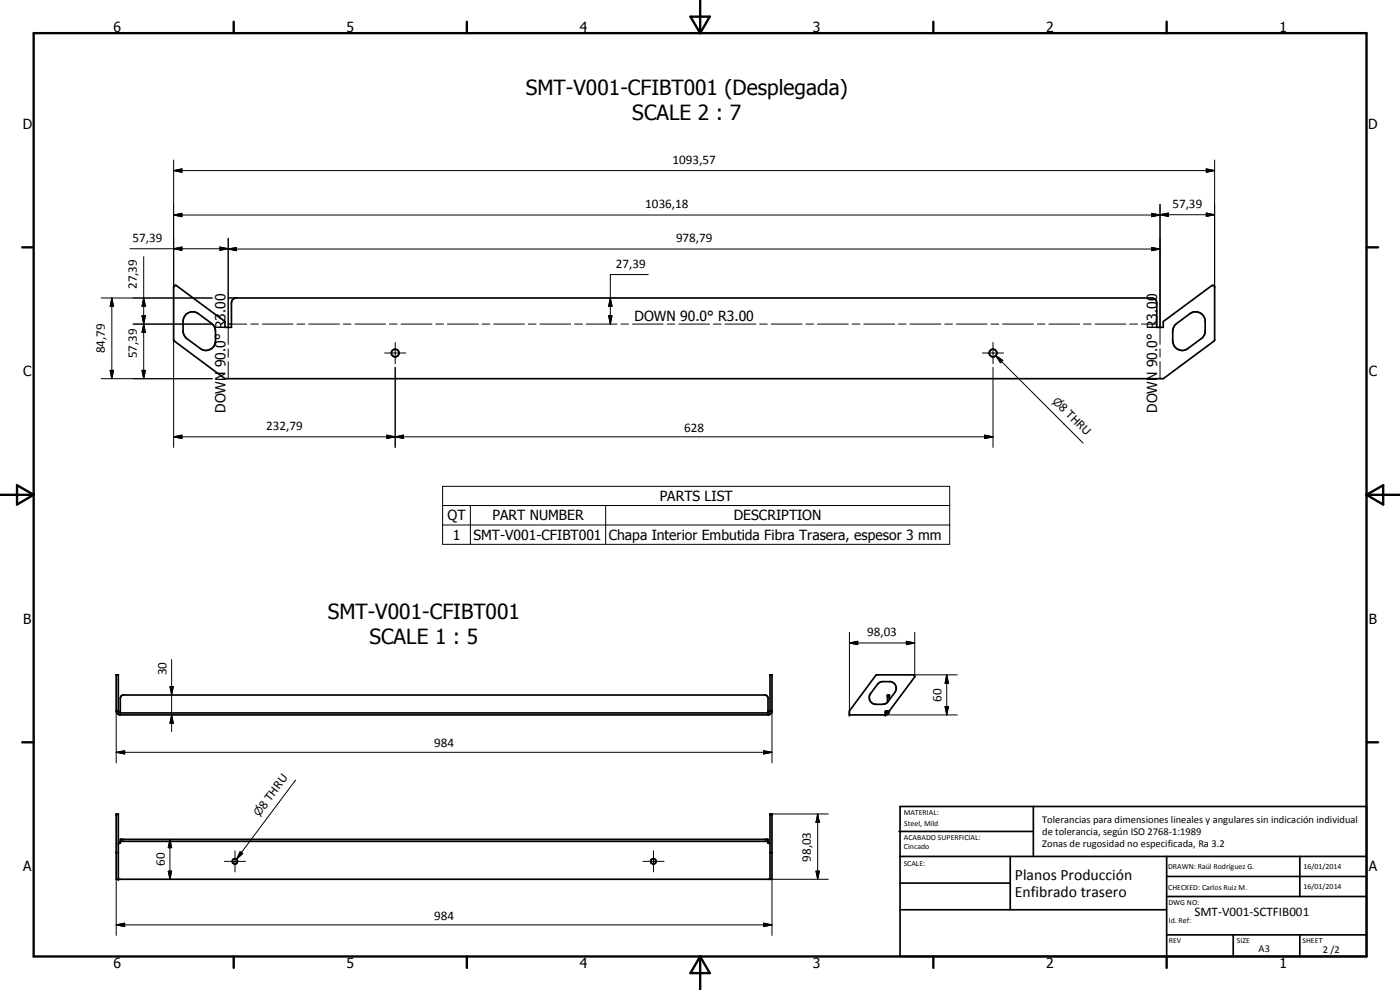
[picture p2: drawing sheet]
<svg xmlns="http://www.w3.org/2000/svg" width="420mm" height="297mm" viewBox="0 0 420 297" stroke-linecap="round" stroke-linejoin="round" font-family="sans-serif">
<g fill="none" stroke="#000" stroke-width=".51">
<path d="M52.2 85.9l.3-.3 .5 .1 14.5 10.8v1.7h2v-7.4a1.45 1.45 0 0 1 1.4-1.4h274.8a1.45 1.45 0 0 1 1.5 1.4v7.4h1.9v-1.7l14.5-10.8 .5-.1 .4 .4v16.1l-15.4 11.5h-281.6l-15.4-11.5zM55.9 94.3a2.93 2.93 0 0 1 3.6-.2l4 3a2.8 2.8 0 0 1 1.2 2.3v2.9a2.84 2.84 0 0 1-1.6 2.6 2.84 2.84 0 0 1-3-.3l-4.3-3.2-.6-.9-.3-1.2v-2.9l.3-1.2zM352.6 97.6l4.5-3.5a2.86 2.86 0 0 1 3-.3 2.86 2.86 0 0 1 1.6 2.6l-.1 3.7-.5 1-4.6 3.5a2.86 2.86 0 0 1-3 .2 2.86 2.86 0 0 1-1.6-2.5l.1-3.3zM34.9 213.3a1.27 1.27 0 0 0 .9 1.2h195l.9-.9v-11.1h-.6v10.8M34.9 213.3v-10.8h.6v11l.6 .4M34.9 213.3h.6M36.1 213.9v-4.4l.2-.6 .6-.4h192.8l.4 .2 .4 .8v4.4M36.1 213.9h194.4M231.1 213.3h.6M231.1 213.3l-.6 .6M262.8 202.7l.3-.2h11l.4 .5-8.2 11.4-11.4 .1v-1.2zM263.3 205.3l1.3-.8h2.7a2.02 2.02 0 0 1 1.3 3.2l-2.5 3.2a4.8 4.8 0 0 1-3.2 .4 2 2 0 0 1-1.8-1.1 2 2 0 0 1 .2-2.1z"/>
<path d="M266.3 213.3l-.2 .5-.4 .1M266.9 209.9v-1.4h-.6v2.2M266.9 213.3h-1.2v1.2M35.5 253h.6v-1.2h194.4v1.2h.6M36.1 252.4h194.4M269.8 249.5h40.3M270.1 242h140v45h-140zM270.1 257h140M303.2 257v16M310.1 242v15M350.1 257v30M390.1 257v12"/>
<path d="M35.5 263.8v-19.6h-.6v19.6h196.8v-19.6h-.6v19.6M270.1 265h33.1M270.1 273h80M350.1 269h60M350.1 263h60M350.1 280.5h60M370.1 280.5v6.5M390.1 280.5v6.5"/>
<circle cx="118.6" cy="105.9" r="1.15"/>
<circle cx="298" cy="105.9" r="1.15"/>
<circle cx="70.5" cy="258.5" r=".8"/>
<circle cx="196.1" cy="258.4" r=".8"/>
</g>
<g fill="#000">
<circle cx="254.9" cy="214.5" r=".25"/>
<circle cx="265.7" cy="214.5" r=".25"/>
<circle cx="266.3" cy="208.5" r=".25"/>
<circle cx="266.9" cy="208.5" r=".25"/>
<circle cx="35.5" cy="253" r=".25"/>
<circle cx="35.5" cy="263.8" r=".25"/>
</g>
<g fill="none" stroke="#000" stroke-width=".3">
<path d="M52.1 51.2l2.5-.5v1zM52.1 51.2h312.4M52.1 48v38.2M362 50.7l2.5 .5-2.5 .5zM364.5 48v38.2M39 74.6h29.5M43.1 77v36.6M52.1 64.5l2.5-.5v1zM52.1 74.6l2.5-.5v1zM52.1 64.5h296M66 74.1l2.5 .5-2.5 .5zM68.5 74.7l2.5-.4v.9z"/>
<path d="M68.5 71.5v31.8M68.5 74.7h279.6M345.6 74.3l2.5 .4-2.5 .5zM345.6 64l2.5 .5-2.5 .5zM348.1 64.4l2.5-.5v1zM348.1 61.3v42M348.1 64.4h16.4M362 63.9l2.5 .5-2.5 .5zM30.4 89.4h33.3M33.6 89.4l.5 2.5h-1zM33.6 89.4v24.2M40 97.2h23.7"/>
<path d="M42.6 94.7h1l-.5 2.5zM42.6 94.7h1l-1 5h1zM43.1 89.4l.5 2.5h-1zM43.1 97.2l.5 2.5h-1zM68.5 97.2h5.6M68.5 89.4h2.4M75.3 97.2h2.2M78.7 97.2h9.3M89.1 97.2h2.4M92.6 97.2h9.3M103 97.2h2.3M106.5 97.2h9.2"/>
<path d="M116.9 97.2h2.3M120.4 97.2h9.2M130.8 97.2h2.3M134.3 97.2h9.2M144.7 97.2h2.3M148.2 97.2h9.2M158.6 97.2h2.3M162 97.2h9.3M172.5 97.2h2.3M175.9 97.2h9.3M182.7 94.7h1l-.5 2.5zM183.2 89.4l.5 2.5h-1z"/>
<path d="M186.3 97.2h2.3M189.8 97.2h9.2M194.6 82.4h-11.4v14.8M200.2 97.2h2.3M203.7 97.2h9.2M214.1 97.2h2.3M217.6 97.2h9.3M228 97.2h2.3M231.5 97.2h9.2M241.9 97.2h2.3M245.4 97.2h9.2M255.8 97.2h2.3"/>
<path d="M259.2 97.2h9.3M269.7 97.2h2.2M273.1 97.2h9.3M283.5 97.2h2.3M287 97.2h9.2M297.4 97.2h2.4M300.9 97.2h9.3M311.3 97.2h2.3M314.8 97.2h9.2M325.2 97.2h2.3M328.7 97.2h9.2M339.1 97.2h2.3"/>
<path d="M342.5 97.2h4.7M30.4 113.6h33.3M33.1 111.1h1l-.5 2.5zM42.6 111.1h1l-.5 2.5zM52.1 101.9v32.3M68.5 104.6v2.6M68.5 108.5v5.1M115.4 105.9h6.4M118.6 102.7v6.4M118.6 110.2v24M294.8 105.9h6.4M298 102.7v6.4"/>
<path d="M298 110.2v24M298.9 106.7l2 1.4-.6 .7zM298.9 106.7l26.2 26.3M348.1 104.6v2.6M348.1 108.5v5.1M52.1 131.1l2.5-.5v1zM52.1 131.1h245.9M116.1 130.6l2.5 .5-2.5 .5zM116.1 130.6l5 1v-1l-5 1zM118.6 131.1l2.5-.5v1zM295.5 130.6l2.5 .5-2.5 .5zM132.8 145.9h152.2v17.4h-152.2z"/>
<path d="M132.8 151.7h152.2M132.8 157.5h152.2M141.2 151.7v11.6M181.8 151.7v11.6M51.5 197.9v21.6M254.9 192.9l2.5-.5v1zM254.9 192.9h19.6M254.9 189.7v23.6M272 192.4l2.5 .5-2.5 .5zM274.5 189.7v13.2M34.9 213.3v15.6M51 206h1l-.5 2.5z"/>
<path d="M51.5 214.5l.5 2.5h-1zM231.7 213.3v15.6M265.7 214.5h21.6M274.1 202.5h13.2M283.6 212h1l-.5 2.5zM284.1 202.5l.5 2.5h-1zM284.1 202.5v12M34.9 225.7l2.5-.4v.9zM34.9 225.7h196.8M88.7 234.1l-17.7 23.7M229.2 225.3l2.5 .4-2.5 .5zM51 251.8l.5 2.5h-1z"/>
<path d="M51 251.8v12M67.3 258.4h6.4M70.5 255.3v6.3M72.1 255.5l.7 .6-1.8 1.7zM192.9 258.4h6.4M196.1 255.3v6.3M231.7 244.2h16.9M245.4 244.2l.5 2.6h-1zM245.4 244.2v19.6M34.9 277.5l2.5-.5v1zM34.9 277.5h196.8M34.9 263.8v16.9"/>
<path d="M50.5 261.4h1l-.5 2.4zM229.2 277l2.5 .5-2.5 .5zM230.5 263.8h18.1M231.7 263.8v16.9M244.9 261.4h1l-.5 2.4z"/>
</g>
<g fill="none" stroke="#000" stroke-width=".71">
<path d="M10.1 9.9h400v277.1h-400zM70.1 6.5v3.4M140.1 6.5v3.4M207.2 5h5.8l-2.9 4.9zM210.1 0v9.9M280.1 6.5v3.4M350.1 6.5v3.4M6.7 74.2h3.4M410.1 74.2h3.5M.1 148.5h10M5.1 145.6l5 2.9-5 2.9zM410.1 148.5h10"/>
<path d="M410.1 148.5l5-2.9v5.8zM6.7 222.7h3.4M410.1 222.7h3.5M70.1 287v3.4M140.1 287v3.4M210.1 287v10M210.1 287l2.9 5h-5.8zM280.1 287v3.4M350.1 287v3.4"/>
</g>
<g fill="#000">
<path d="M52.1 51.2l2.5-.5v1zM362 50.7l2.5 .5-2.5 .5zM52.1 64.5l2.5-.5v1zM52.1 74.6l2.5-.5v1zM66 74.1l2.5 .5-2.5 .5zM68.5 74.7l2.5-.4v.9zM345.6 74.3l2.5 .4-2.5 .5zM345.6 64l2.5 .5-2.5 .5zM348.1 64.4l2.5-.5v1zM362 63.9l2.5 .5-2.5 .5zM33.6 89.4l.5 2.5h-1zM42.6 94.7h1l-.5 2.5z"/>
<path d="M43.1 89.4l.5 2.5h-1zM43.1 97.2l.5 2.5h-1zM182.7 94.7h1l-.5 2.5zM183.2 89.4l.5 2.5h-1zM33.1 111.1h1l-.5 2.5zM42.6 111.1h1l-.5 2.5zM298.9 106.7l2 1.4-.6 .7zM52.1 131.1l2.5-.5v1zM116.1 130.6l2.5 .5-2.5 .5zM118.6 131.1l2.5-.5v1zM295.5 130.6l2.5 .5-2.5 .5zM254.9 192.9l2.5-.5v1z"/>
<path d="M272 192.4l2.5 .5-2.5 .5zM51 206h1l-.5 2.5zM51.5 214.5l.5 2.5h-1zM283.6 212h1l-.5 2.5zM284.1 202.5l.5 2.5h-1zM34.9 225.7l2.5-.4v.9zM229.2 225.3l2.5 .4-2.5 .5zM51 251.8l.5 2.5h-1zM72.1 255.5l.7 .6-1.8 1.7zM245.4 244.2l.5 2.6h-1zM34.9 277.5l2.5-.5v1zM50.5 261.4h1l-.5 2.4z"/>
<path d="M229.2 277l2.5 .5-2.5 .5zM244.9 261.4h1l-.5 2.4z"/>
</g>
<g font-size="6.3">
<text x="157.8" y="28.5">SMT-V001-CFIBT001 (Desplegada)</text>
<text x="189.8" y="36">SCALE 2 : 7</text>
<text x="98.4" y="185.7">SMT-V001-CFIBT001</text>
<text x="110.9" y="193.2">SCALE 1 : 5</text>
</g>
<g font-size="4.7">
<text x="304.6" y="263.9">Planos Producción</text>
<text x="304.6" y="269.3">Enfibrado trasero</text>
</g>
<g font-size="4.2">
<text x="34" y="9.6">6</text>
<text x="104" y="9.6">5</text>
<text x="174" y="9.6">4</text>
<text x="244" y="9.6">3</text>
<text x="314" y="9.6">2</text>
<text x="384" y="9.6">1</text>
<text x="6.8" y="38.7">D</text>
<text x="410.6" y="38.7">D</text>
<text x="190.4" y="96.4">DOWN 90.0° R3.00</text>
<text x="7" y="112.9">C</text>
<text x="410.8" y="112.9">C</text>
<text x="67.6" y="123.9" transform="rotate(-90 67.6 123.9)">DOWN 90.0° R3.00</text>
<text x="347.3" y="123.9" transform="rotate(-90 347.3 123.9)">DOWN 90.0° R3.00</text>
<text x="198" y="150.4">PARTS LIST</text>
<text x="134.3" y="156.2">QT</text>
<text x="135.9" y="162">1</text>
<text x="142.1" y="162">SMT-V001-CFIBT001</text>
<text x="147.8" y="156.1">PART NUMBER</text>
<text x="220.2" y="156.2">DESCRIPTION</text>
<text x="182.7" y="162">Chapa Interior Embutida Fibra Trasera, espesor 3 mm</text>
<text x="7" y="187.1">B</text>
<text x="410.8" y="187.1">B</text>
<text x="7" y="261.4">A</text>
<text x="410.8" y="261.4">A</text>
<text x="34" y="290.4">6</text>
<text x="104" y="290.4">5</text>
<text x="174" y="290.4">4</text>
<text x="244" y="290.4">3</text>
<text x="314" y="290.4">2</text>
<text x="384" y="290.4">1</text>
</g>
<g font-size="3.9">
<text x="201.9" y="49.1">1093,57</text>
<text x="193.7" y="62.4">1036,18</text>
<text x="351.9" y="62.4">57,39</text>
<text x="39.7" y="72.6">57,39</text>
<text x="202.9" y="72.7">978,79</text>
<text x="184.9" y="80.3">27,39</text>
<text x="41.1" y="86.7" transform="rotate(-90 41.1 86.7)">27,39</text>
<text x="31.5" y="106" transform="rotate(-90 31.5 106)">84,79</text>
<text x="41.1" y="107.5" transform="rotate(-90 41.1 107.5)">57,39</text>
<text x="317.6" y="122.5" transform="rotate(45 317.6 122.5)">8 THRU</text>
<text x="79.9" y="129">232,79</text>
<text x="205.3" y="129.5">628</text>
<text x="260.3" y="190.8">98,03</text>
<text x="50" y="202.6" transform="rotate(-90 50 202.6)">30</text>
<text x="282.6" y="210.5" transform="rotate(-90 282.6 210.5)">60</text>
<text x="130.3" y="224.2">984</text>
<text x="79.4" y="243" transform="rotate(-53 79.4 243)">8 THRU</text>
<text x="49.5" y="259.8" transform="rotate(-90 49.5 259.8)">60</text>
<text x="243.3" y="258.5" transform="rotate(-90 243.3 258.5)">98,03</text>
<text x="130.3" y="276">984</text>
<text x="358.5" y="275">SMT-V001-SCTFIB001</text>
</g>
<g font-size="3.3">
<text x="315.7" y="120.5" transform="rotate(45 315.7 120.5)">n</text>
<text x="77.8" y="245.2" transform="rotate(-53 77.8 245.2)">n</text>
</g>
<g font-size="3.1">
<text x="312.7" y="246.8">Tolerancias para dimensiones lineales y angulares sin indicación individual</text>
<text x="312.7" y="250.4">de tolerancia, según ISO 2768-1:1989</text>
<text x="312.7" y="254">Zonas de rugosidad no especificada, Ra 3.2</text>
<text x="377.7" y="285.6">A3</text>
<text x="397" y="285.9">2 /2</text>
</g>
<g font-size="2.4">
<text x="271.2" y="244.4">MATERIAL:</text>
<text x="271.3" y="252">ACABADO SUPERFICIAL:</text>
<text x="271.4" y="247.9">Steel, Mild</text>
<text x="271.3" y="254.6">Cincado</text>
<text x="271.2" y="259.7">SCALE:</text>
<text x="350.6" y="260.8">DRAWN: Raúl Rodríguez G.</text>
<text x="391.2" y="260.6">16/01/2014</text>
<text x="350.6" y="267">CHECKED: Carlos Ruiz M.</text>
<text x="391.2" y="266.7">16/01/2014</text>
<text x="350.6" y="271.4">DWG NO:</text>
<text x="350.8" y="276.9">Id. Ref:</text>
<text x="350.8" y="282.8">REV</text>
<text x="371.2" y="282.9">SIZE</text>
<text x="390.9" y="282.9">SHEET</text>
</g>
</svg>
